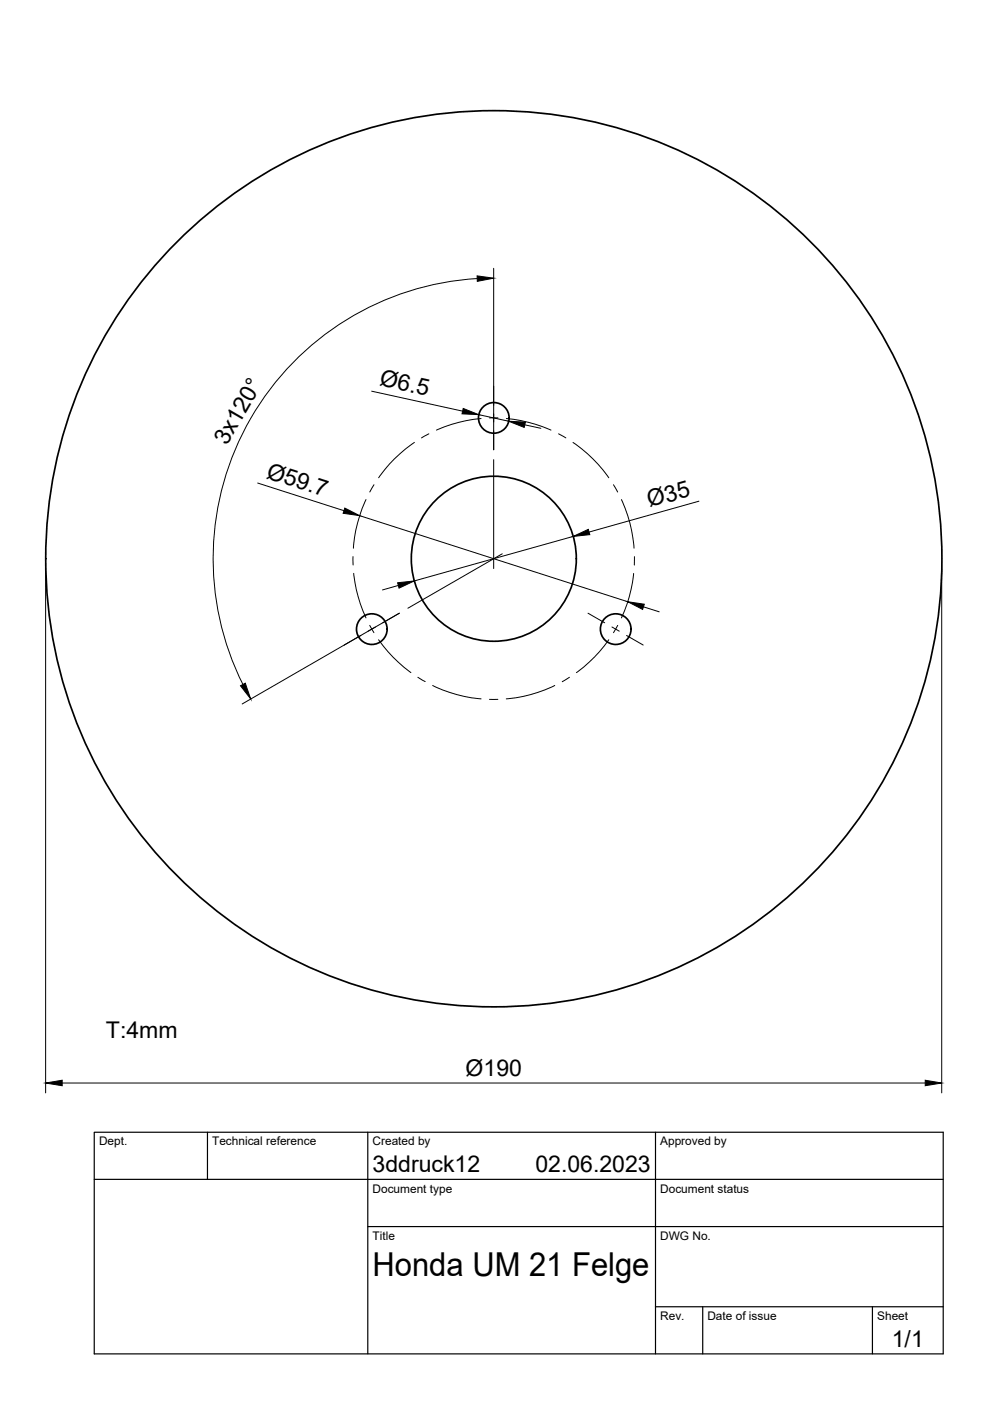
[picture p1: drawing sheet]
<svg xmlns="http://www.w3.org/2000/svg" width="210mm" height="297mm" viewBox="0 0 210 297" stroke-linecap="round" stroke-linejoin="round" font-family="sans-serif">
<!-- layer: Visible -->
<g fill="none" stroke="#000" stroke-width=".36">
<circle cx="104.7" cy="88.6" r="3.2"/>
<circle cx="104.7" cy="118.5" r="17.5"/>
<circle cx="104.7" cy="118.5" r="95"/>
<circle cx="78.8" cy="133.4" r="3.2"/>
<circle cx="130.5" cy="133.4" r="3.2"/>
</g>
<!-- layer: TITLEBLOCK -->
<path d="M20 240.1h180v46.9h-180zM20 250h180M44 240.1v9.9M78 240.1v46.9M139 240.1v46.9M78 260.1h122M139 277.1h61M149 277.1v9.9M185 277.1v9.9" fill="none" stroke="#000" stroke-width=".25"/>
<!-- layer: FD_Dimensions -->
<g fill="none" stroke="#000" stroke-width=".21">
<path d="M101.2 59.1a59.5 59.5 0 0 0-49.7 86M104.7 56.9v38.5M78.8 82.9l19.3 4.3M101.5 87.9l6.3 1.4M111.3 90.1l3.4 .7M54.6 102.4l18.3 5.9M76.3 109.3l56.8 18.3M121.5 113.7l-33.7 9.5M148.2 106.3l-23.3 6.5M9.7 120.6v111.1M84.5 124.1l-3.4 1M84.7 130l-33.3 19.3"/>
<path d="M136.4 128.7l3.4 1M199.7 120.6v111.1M13.2 229.6h183"/>
</g>
<path d="M101.2 58.5l3.5 .5-3.5 .7zM98.2 86.6l3.3 1.3-3.5-.2zM107.8 89.3l3.6 .2-.3 1.1zM73.1 107.7l3.2 1.6-3.6-.5zM121.5 113.7l3.2-1.5 .4 1.2zM84.3 123.6l3.5-.4-3.2 1.5zM133.1 127.6l3.5 .5-.4 1.1zM51 145.4l1-.5 1.1 3.3zM9.7 229.6l3.5-.6v1.2zM196.2 229l3.5 .6-3.5 .6z" fill="#000" stroke="#000" stroke-width=".21"/>
<!-- layer: Smart Centers -->
<g fill="none" stroke="#000" stroke-width=".21">
<path d="M87.9 93.8a29 29 0 0 0-7.6 7.5M90.9 92l-1.5 .8M102 88.7a29.9 29.9 0 0 0-9.5 2.5M104.7 81.9v4M104.7 87.7v1.8M104.7 91.3v4.1M105.6 88.6h-1.8M107.4 88.7a30.3 30.3 0 0 1 9.4 2.5M118.4 92l1.6 .8M121.5 93.8a29.4 29.4 0 0 1 7.6 7.5M74.8 118l.1 1.8M77.6 105.9a29.4 29.4 0 0 0-2.7 10.3"/>
<path d="M79.3 102.8l-.9 1.5M130.1 102.8l.9 1.5M131.8 105.9a29.4 29.4 0 0 1 2.6 10.3M134.5 118v1.8M75 121.6v.3a30.4 30.4 0 0 0 2.6 9.1M76.5 134.7l-3.5 2.1M78.4 132.6l.9 1.5M79.6 132.9l-1.6 .9M80.3 135.6a30.2 30.2 0 0 0 6.8 7M84.7 130l-3.5 2M124.7 130l3.5 2M129.1 135.6a29.1 29.1 0 0 1-6.9 7"/>
<path d="M129.8 132.9l1.5 .9M131 132.6l-.9 1.5M132.8 134.7l3.6 2.1M134.3 121.6v.3a29.5 29.5 0 0 1-2.5 9.1M88.6 143.6l1.5 .9M91.7 145.3a28.7 28.7 0 0 0 10.3 2.9M103.8 148.3h1.8M117.6 145.3a28.7 28.7 0 0 1-10.3 2.9M120.7 143.6l-1.5 .9"/>
</g>
<!-- layer: Edge Extensions -->
<path d="M104.7 97.5v23.1M106.5 117.4l-20 11.6" fill="none" stroke="#000" stroke-width=".21"/>
<text font-size="7" x="79" y="270.6">Honda UM 21 Felge</text>
<g font-size="4.9">
<text x="80.3" y="81.7" transform="rotate(12 80.3 81.7)">Ø6.5</text>
<text x="48.1" y="94.6" transform="rotate(-60 48.1 94.6)">3x120°</text>
<text x="56.3" y="101.3" transform="rotate(18 56.3 101.3)">Ø59.7</text>
<text x="137.7" y="107.6" transform="rotate(-16 137.7 107.6)">Ø35</text>
<text x="22.5" y="220.1">T:4mm</text>
<text x="98.7" y="228.1">Ø190</text>
<text x="79" y="248.5">3ddruck12</text>
<text x="113.5" y="248.5">02.06.2023</text>
<text x="189.1" y="285.7">1/1</text>
</g>
<g font-size="2.5">
<text x="21" y="242.9">Dept.</text>
<text x="45" y="242.9">Technical reference</text>
<text x="79" y="242.9">Created by</text>
<text x="140" y="242.9">Approved by</text>
<text x="79" y="252.8">Document type</text>
<text x="140" y="252.8">Document status</text>
<text x="79" y="262.9">Title</text>
<text x="140" y="262.9">DWG No.</text>
<text x="140" y="279.9">Rev.</text>
<text x="150" y="279.9">Date of issue</text>
<text x="186" y="279.9">Sheet</text>
</g>
</svg>
